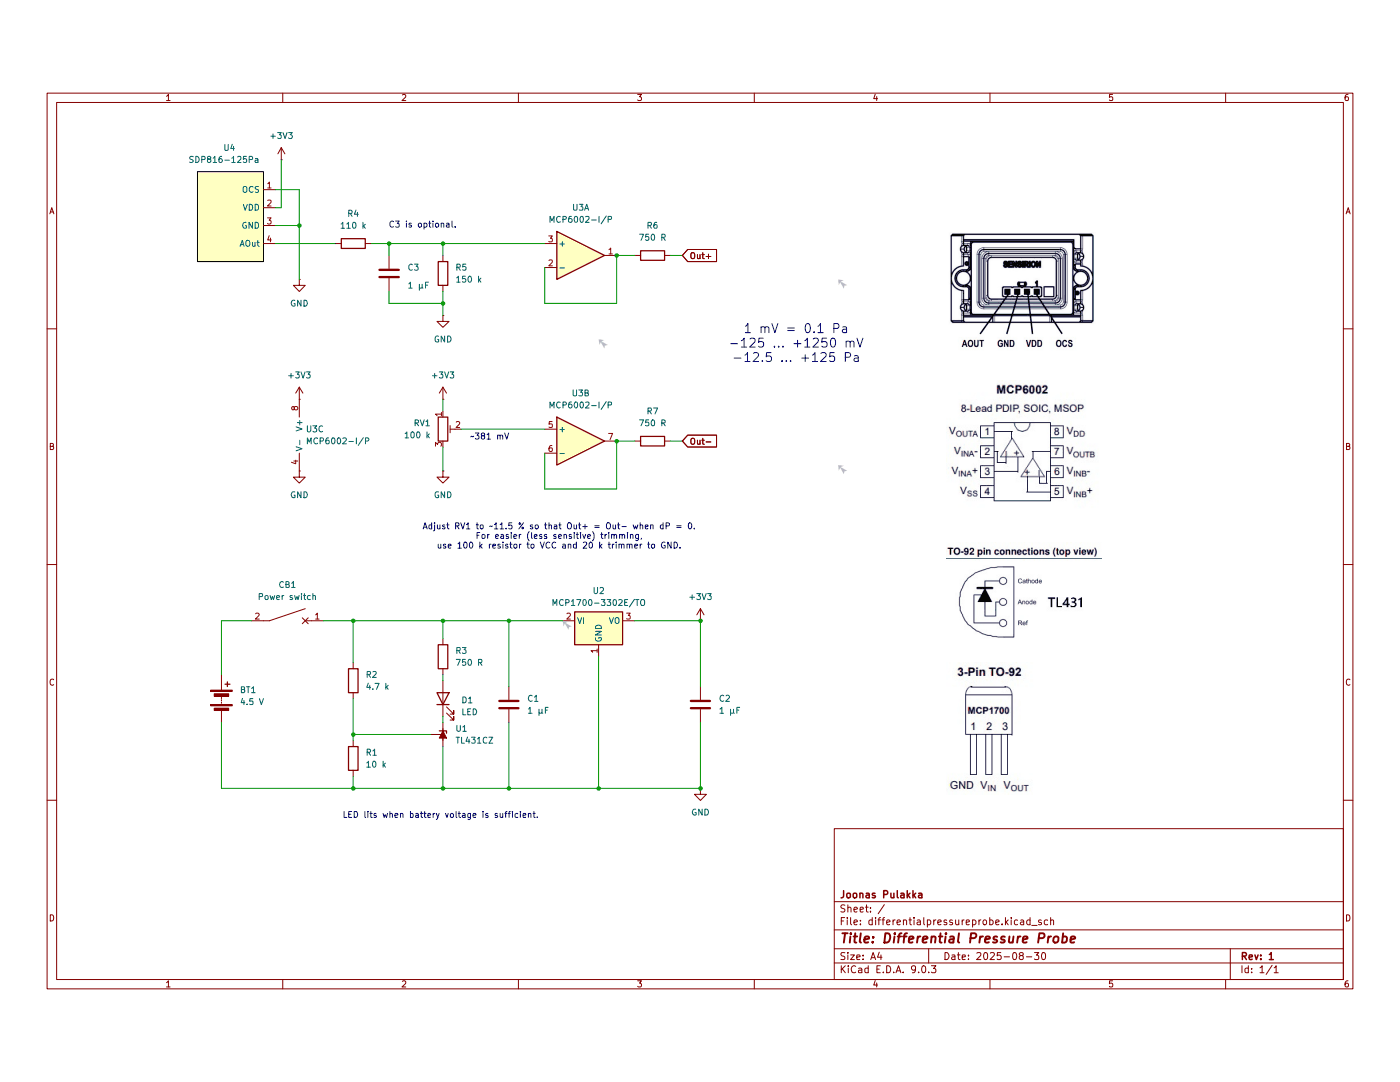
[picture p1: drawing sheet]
(kicad_sch
 (version 20250114)
 (generator "eeschema")
 (generator_version "9.0")
 (paper "A4")
 (title_block
  (title "Differential Pressure Probe")
  (date "2025-08-30")
  (rev "1")
  (company "Joonas Pulakka"))
 (lib_symbols
  (symbol "Amplifier_Operational:MCP6002-xP"
   (pin_names
    (offset 0.127)) (exclude_from_sim no) (in_bom yes) (on_board yes)
   (property "Reference" "U" (at 0 5.08 0) (effects (font (size 1.27 1.27)) (justify left)))
   (property "Value" "MCP6002-xP" (at 0 -5.08 0) (effects (font (size 1.27 1.27)) (justify left)))
   (property "Footprint" "" (at 0 0 0) (effects (font (size 1.27 1.27)) (hide yes)))
   (property "Datasheet" "http://ww1.microchip.com/downloads/en/DeviceDoc/21733j.pdf" (at 0 0 0) (effects (font (size 1.27 1.27)) (hide yes)))
   (property "Description" "1MHz, Low-Power Op Amp, DIP-8" (at 0 0 0) (effects (font (size 1.27 1.27)) (hide yes)))
   (property "ki_locked" "" (at 0 0 0) (effects (font (size 1.27 1.27))))
   (symbol "MCP6002-xP_1_1"
    (polyline (pts (xy -5.08 5.08) (xy 5.08 0) (xy -5.08 -5.08) (xy -5.08 5.08)) (stroke (width 0.254) (type default)) (fill (type background)))
    (pin input line (at -7.62 2.54 0) (length 2.54) (name "+" (effects (font (size 1.27 1.27)))) (number "3" (effects (font (size 1.27 1.27)))))
    (pin input line (at -7.62 -2.54 0) (length 2.54) (name "-" (effects (font (size 1.27 1.27)))) (number "2" (effects (font (size 1.27 1.27)))))
    (pin output line (at 7.62 0 180) (length 2.54) (name "~" (effects (font (size 1.27 1.27)))) (number "1" (effects (font (size 1.27 1.27))))))
   (symbol "MCP6002-xP_2_1"
    (polyline (pts (xy -5.08 5.08) (xy 5.08 0) (xy -5.08 -5.08) (xy -5.08 5.08)) (stroke (width 0.254) (type default)) (fill (type background)))
    (pin input line (at -7.62 2.54 0) (length 2.54) (name "+" (effects (font (size 1.27 1.27)))) (number "5" (effects (font (size 1.27 1.27)))))
    (pin input line (at -7.62 -2.54 0) (length 2.54) (name "-" (effects (font (size 1.27 1.27)))) (number "6" (effects (font (size 1.27 1.27)))))
    (pin output line (at 7.62 0 180) (length 2.54) (name "~" (effects (font (size 1.27 1.27)))) (number "7" (effects (font (size 1.27 1.27))))))
   (symbol "MCP6002-xP_3_1"
    (pin power_in line (at -2.54 7.62 270) (length 3.81) (name "V+" (effects (font (size 1.27 1.27)))) (number "8" (effects (font (size 1.27 1.27)))))
    (pin power_in line (at -2.54 -7.62 90) (length 3.81) (name "V-" (effects (font (size 1.27 1.27)))) (number "4" (effects (font (size 1.27 1.27))))))
   (embedded_fonts no))
  (symbol "Device:Battery"
   (pin_numbers (hide yes))
   (pin_names
    (offset 0) (hide yes)) (exclude_from_sim no) (in_bom yes) (on_board yes)
   (property "Reference" "BT" (at 2.54 2.54 0) (effects (font (size 1.27 1.27)) (justify left)))
   (property "Value" "Battery" (at 2.54 0 0) (effects (font (size 1.27 1.27)) (justify left)))
   (property "Footprint" "" (at 0 1.524 90) (effects (font (size 1.27 1.27)) (hide yes)))
   (property "Datasheet" "~" (at 0 1.524 90) (effects (font (size 1.27 1.27)) (hide yes)))
   (property "Description" "Multiple-cell battery" (at 0 0 0) (effects (font (size 1.27 1.27)) (hide yes)))
   (symbol "Battery_0_1"
    (rectangle (start -2.286 1.778) (end 2.286 1.524) (stroke (width 0) (type default)) (fill (type outline)))
    (rectangle (start -2.286 -1.27) (end 2.286 -1.524) (stroke (width 0) (type default)) (fill (type outline)))
    (rectangle (start -1.524 1.016) (end 1.524 0.508) (stroke (width 0) (type default)) (fill (type outline)))
    (rectangle (start -1.524 -2.032) (end 1.524 -2.54) (stroke (width 0) (type default)) (fill (type outline)))
    (polyline (pts (xy 0 1.778) (xy 0 2.54)) (stroke (width 0) (type default)) (fill (type none)))
    (polyline (pts (xy 0 0) (xy 0 0.254)) (stroke (width 0) (type default)) (fill (type none)))
    (polyline (pts (xy 0 -0.508) (xy 0 -0.254)) (stroke (width 0) (type default)) (fill (type none)))
    (polyline (pts (xy 0 -1.016) (xy 0 -0.762)) (stroke (width 0) (type default)) (fill (type none)))
    (polyline (pts (xy 0.762 3.048) (xy 1.778 3.048)) (stroke (width 0.254) (type default)) (fill (type none)))
    (polyline (pts (xy 1.27 3.556) (xy 1.27 2.54)) (stroke (width 0.254) (type default)) (fill (type none))))
   (symbol "Battery_1_1"
    (pin passive line (at 0 5.08 270) (length 2.54) (name "+" (effects (font (size 1.27 1.27)))) (number "1" (effects (font (size 1.27 1.27)))))
    (pin passive line (at 0 -5.08 90) (length 2.54) (name "-" (effects (font (size 1.27 1.27)))) (number "2" (effects (font (size 1.27 1.27))))))
   (embedded_fonts no))
  (symbol "Device:C"
   (pin_numbers (hide yes))
   (pin_names
    (offset 0.254)) (exclude_from_sim no) (in_bom yes) (on_board yes)
   (property "Reference" "C" (at 0.635 2.54 0) (effects (font (size 1.27 1.27)) (justify left)))
   (property "Value" "C" (at 0.635 -2.54 0) (effects (font (size 1.27 1.27)) (justify left)))
   (property "Footprint" "" (at 0.9652 -3.81 0) (effects (font (size 1.27 1.27)) (hide yes)))
   (property "Datasheet" "~" (at 0 0 0) (effects (font (size 1.27 1.27)) (hide yes)))
   (property "Description" "Unpolarized capacitor" (at 0 0 0) (effects (font (size 1.27 1.27)) (hide yes)))
   (symbol "C_0_1"
    (polyline (pts (xy -2.032 0.762) (xy 2.032 0.762)) (stroke (width 0.508) (type default)) (fill (type none)))
    (polyline (pts (xy -2.032 -0.762) (xy 2.032 -0.762)) (stroke (width 0.508) (type default)) (fill (type none))))
   (symbol "C_1_1"
    (pin passive line (at 0 3.81 270) (length 2.794) (name "~" (effects (font (size 1.27 1.27)))) (number "1" (effects (font (size 1.27 1.27)))))
    (pin passive line (at 0 -3.81 90) (length 2.794) (name "~" (effects (font (size 1.27 1.27)))) (number "2" (effects (font (size 1.27 1.27))))))
   (embedded_fonts no))
  (symbol "Device:CircuitBreaker_1P" (exclude_from_sim no) (in_bom yes) (on_board yes)
   (property "Reference" "CB" (at 1.905 0 0) (effects (font (size 1.27 1.27)) (justify left)))
   (property "Value" "CircuitBreaker_1P" (at 1.905 1.905 0) (effects (font (size 1.27 1.27)) (justify left)))
   (property "Footprint" "" (at 0 0 0) (effects (font (size 1.27 1.27)) (hide yes)))
   (property "Datasheet" "~" (at 0 0 0) (effects (font (size 1.27 1.27)) (hide yes)))
   (property "Description" "Single pole circuit breaker" (at 0 0 0) (effects (font (size 1.27 1.27)) (hide yes)))
   (symbol "CircuitBreaker_1P_0_1"
    (polyline (pts (xy 0 -3.81) (xy -2.54 3.81)) (stroke (width 0) (type default)) (fill (type none)))
    (polyline (pts (xy 0 -5.08) (xy 0 -3.81)) (stroke (width 0) (type default)) (fill (type none))))
   (symbol "CircuitBreaker_1P_1_1"
    (polyline (pts (xy -0.635 4.445) (xy 0.635 3.175)) (stroke (width 0) (type default)) (fill (type none)))
    (polyline (pts (xy 0 5.08) (xy 0 3.81)) (stroke (width 0) (type default)) (fill (type none)))
    (polyline (pts (xy 0.635 4.445) (xy -0.635 3.175)) (stroke (width 0) (type default)) (fill (type none)))
    (pin passive line (at 0 7.62 270) (length 2.54) (name "~" (effects (font (size 1.27 1.27)))) (number "1" (effects (font (size 1.27 1.27)))))
    (pin passive line (at 0 -7.62 90) (length 2.54) (name "~" (effects (font (size 1.27 1.27)))) (number "2" (effects (font (size 1.27 1.27))))))
   (embedded_fonts no))
  (symbol "Device:LED"
   (pin_numbers (hide yes))
   (pin_names
    (offset 1.016) (hide yes)) (exclude_from_sim no) (in_bom yes) (on_board yes)
   (property "Reference" "D" (at 0 2.54 0) (effects (font (size 1.27 1.27))))
   (property "Value" "LED" (at 0 -2.54 0) (effects (font (size 1.27 1.27))))
   (property "Footprint" "" (at 0 0 0) (effects (font (size 1.27 1.27)) (hide yes)))
   (property "Datasheet" "~" (at 0 0 0) (effects (font (size 1.27 1.27)) (hide yes)))
   (property "Description" "Light emitting diode" (at 0 0 0) (effects (font (size 1.27 1.27)) (hide yes)))
   (property "Sim.Pins" "1=K 2=A" (at 0 0 0) (effects (font (size 1.27 1.27)) (hide yes)))
   (symbol "LED_0_1"
    (polyline (pts (xy -3.048 -0.762) (xy -4.572 -2.286) (xy -3.81 -2.286) (xy -4.572 -2.286) (xy -4.572 -1.524)) (stroke (width 0) (type default)) (fill (type none)))
    (polyline (pts (xy -1.778 -0.762) (xy -3.302 -2.286) (xy -2.54 -2.286) (xy -3.302 -2.286) (xy -3.302 -1.524)) (stroke (width 0) (type default)) (fill (type none)))
    (polyline (pts (xy -1.27 0) (xy 1.27 0)) (stroke (width 0) (type default)) (fill (type none)))
    (polyline (pts (xy -1.27 -1.27) (xy -1.27 1.27)) (stroke (width 0.254) (type default)) (fill (type none)))
    (polyline (pts (xy 1.27 -1.27) (xy 1.27 1.27) (xy -1.27 0) (xy 1.27 -1.27)) (stroke (width 0.254) (type default)) (fill (type none))))
   (symbol "LED_1_1"
    (pin passive line (at -3.81 0 0) (length 2.54) (name "K" (effects (font (size 1.27 1.27)))) (number "1" (effects (font (size 1.27 1.27)))))
    (pin passive line (at 3.81 0 180) (length 2.54) (name "A" (effects (font (size 1.27 1.27)))) (number "2" (effects (font (size 1.27 1.27))))))
   (embedded_fonts no))
  (symbol "Device:R"
   (pin_numbers (hide yes))
   (pin_names
    (offset 0)) (exclude_from_sim no) (in_bom yes) (on_board yes)
   (property "Reference" "R" (at 2.032 0 90) (effects (font (size 1.27 1.27))))
   (property "Value" "R" (at 0 0 90) (effects (font (size 1.27 1.27))))
   (property "Footprint" "" (at -1.778 0 90) (effects (font (size 1.27 1.27)) (hide yes)))
   (property "Datasheet" "~" (at 0 0 0) (effects (font (size 1.27 1.27)) (hide yes)))
   (property "Description" "Resistor" (at 0 0 0) (effects (font (size 1.27 1.27)) (hide yes)))
   (symbol "R_0_1"
    (rectangle (start -1.016 -2.54) (end 1.016 2.54) (stroke (width 0.254) (type default)) (fill (type none))))
   (symbol "R_1_1"
    (pin passive line (at 0 3.81 270) (length 1.27) (name "~" (effects (font (size 1.27 1.27)))) (number "1" (effects (font (size 1.27 1.27)))))
    (pin passive line (at 0 -3.81 90) (length 1.27) (name "~" (effects (font (size 1.27 1.27)))) (number "2" (effects (font (size 1.27 1.27))))))
   (embedded_fonts no))
  (symbol "Device:R_Potentiometer_Trim"
   (pin_names
    (offset 1.016) (hide yes)) (exclude_from_sim no) (in_bom yes) (on_board yes)
   (property "Reference" "RV" (at -4.445 0 90) (effects (font (size 1.27 1.27))))
   (property "Value" "R_Potentiometer_Trim" (at -2.54 0 90) (effects (font (size 1.27 1.27))))
   (property "Footprint" "" (at 0 0 0) (effects (font (size 1.27 1.27)) (hide yes)))
   (property "Datasheet" "~" (at 0 0 0) (effects (font (size 1.27 1.27)) (hide yes)))
   (property "Description" "Trim-potentiometer" (at 0 0 0) (effects (font (size 1.27 1.27)) (hide yes)))
   (symbol "R_Potentiometer_Trim_0_1"
    (rectangle (start 1.016 2.54) (end -1.016 -2.54) (stroke (width 0.254) (type default)) (fill (type none)))
    (polyline (pts (xy 1.524 0.762) (xy 1.524 -0.762)) (stroke (width 0) (type default)) (fill (type none)))
    (polyline (pts (xy 2.54 0) (xy 1.524 0)) (stroke (width 0) (type default)) (fill (type none))))
   (symbol "R_Potentiometer_Trim_1_1"
    (pin passive line (at 0 3.81 270) (length 1.27) (name "1" (effects (font (size 1.27 1.27)))) (number "1" (effects (font (size 1.27 1.27)))))
    (pin passive line (at 0 -3.81 90) (length 1.27) (name "3" (effects (font (size 1.27 1.27)))) (number "3" (effects (font (size 1.27 1.27)))))
    (pin passive line (at 3.81 0 180) (length 1.27) (name "2" (effects (font (size 1.27 1.27)))) (number "2" (effects (font (size 1.27 1.27))))))
   (embedded_fonts no))
  (symbol "New_Library:SDP816-125Pa" (exclude_from_sim no) (in_bom yes) (on_board yes)
   (property "Reference" "U" (at -1.524 13.462 0) (effects (font (size 1.27 1.27))))
   (property "Value" "SDP816-125Pa" (at -1.27 10.668 0) (effects (font (size 1.27 1.27))))
   (property "Footprint" "" (at 0 0 0) (effects (font (size 1.27 1.27)) (hide yes)))
   (property "Datasheet" "" (at 0 0 0) (effects (font (size 1.27 1.27)) (hide yes)))
   (property "Description" "" (at 0 0 0) (effects (font (size 1.27 1.27)) (hide yes)))
   (symbol "SDP816-125Pa_0_1"
    (rectangle (start -7.62 8.89) (end 6.35 -10.16) (stroke (width 0) (type default) (color 0 0 0 1)) (fill (type color) (color 255 255 194 1))))
   (symbol "SDP816-125Pa_1_1"
    (pin input line (at -10.16 5.08 0) (length 2.54) (name "OCS" (effects (font (size 1.27 1.27)))) (number "1" (effects (font (size 1.27 1.27)))))
    (pin power_in line (at -10.16 1.27 0) (length 2.54) (name "VDD" (effects (font (size 1.27 1.27)))) (number "2" (effects (font (size 1.27 1.27)))))
    (pin power_in line (at -10.16 -2.54 0) (length 2.54) (name "GND" (effects (font (size 1.27 1.27)))) (number "3" (effects (font (size 1.27 1.27)))))
    (pin output line (at -10.16 -6.35 0) (length 2.54) (name "AOut" (effects (font (size 1.27 1.27)))) (number "4" (effects (font (size 1.27 1.27))))))
   (embedded_fonts no))
  (symbol "Reference_Voltage:TL431LP"
   (pin_numbers (hide yes))
   (pin_names (hide yes)) (exclude_from_sim no) (in_bom yes) (on_board yes)
   (property "Reference" "U" (at -2.54 2.54 0) (effects (font (size 1.27 1.27))))
   (property "Value" "TL431LP" (at 0 -2.54 0) (effects (font (size 1.27 1.27))))
   (property "Footprint" "Package_TO_SOT_THT:TO-92_Inline" (at 0 -4.826 0) (effects (font (size 1.27 1.27)
    (italic yes)) (hide yes)))
   (property "Datasheet" "http://www.ti.com/lit/ds/symlink/tl431.pdf" (at 0.508 -7.112 0) (effects (font (size 1.27 1.27)
    (italic yes)) (hide yes)))
   (property "Description" "Shunt Regulator, TO-92" (at 0 -8.89 0) (effects (font (size 1.27 1.27)) (hide yes)))
   (symbol "TL431LP_0_1"
    (polyline (pts (xy -1.27 0) (xy 0 0) (xy 1.27 0)) (stroke (width 0) (type default)) (fill (type none)))
    (polyline (pts (xy -0.762 -0.762) (xy -0.762 0.762) (xy 0.762 0) (xy -0.762 -0.762)) (stroke (width 0) (type default)) (fill (type outline)))
    (polyline (pts (xy 0.254 -0.762) (xy 0.762 -0.762) (xy 0.762 0.762) (xy 0.762 0.762)) (stroke (width 0.254) (type default)) (fill (type none))))
   (symbol "TL431LP_1_1"
    (pin passive line (at -2.54 0 0) (length 2.54) (name "A" (effects (font (size 1.27 1.27)))) (number "2" (effects (font (size 1.27 1.27)))))
    (pin passive line (at 0 2.54 270) (length 2.54) (name "REF" (effects (font (size 1.27 1.27)))) (number "1" (effects (font (size 1.27 1.27)))))
    (pin passive line (at 2.54 0 180) (length 2.54) (name "K" (effects (font (size 1.27 1.27)))) (number "3" (effects (font (size 1.27 1.27))))))
   (embedded_fonts no))
  (symbol "Regulator_Linear:MCP1700x-330xxTO"
   (pin_names
    (offset 0.254)) (exclude_from_sim no) (in_bom yes) (on_board yes)
   (property "Reference" "U" (at -3.81 -3.175 0) (effects (font (size 1.27 1.27))))
   (property "Value" "MCP1700x-330xxTO" (at 0 -3.175 0) (effects (font (size 1.27 1.27)) (justify left)))
   (property "Footprint" "Package_TO_SOT_THT:TO-92_Inline" (at 0 -5.08 0) (effects (font (size 1.27 1.27)
    (italic yes)) (hide yes)))
   (property "Datasheet" "http://ww1.microchip.com/downloads/en/DeviceDoc/20001826D.pdf" (at 0 0 0) (effects (font (size 1.27 1.27)) (hide yes)))
   (property "Description" "250mA Low Quiscent Current LDO, 3.3V output, TO-92" (at 0 0 0) (effects (font (size 1.27 1.27)) (hide yes)))
   (symbol "MCP1700x-330xxTO_0_1"
    (rectangle (start -5.08 5.08) (end 5.08 -1.905) (stroke (width 0.254) (type default)) (fill (type background))))
   (symbol "MCP1700x-330xxTO_1_1"
    (pin power_in line (at -7.62 0 0) (length 2.54) (name "VI" (effects (font (size 1.27 1.27)))) (number "2" (effects (font (size 1.27 1.27)))))
    (pin power_in line (at 0 7.62 270) (length 2.54) (name "GND" (effects (font (size 1.27 1.27)))) (number "1" (effects (font (size 1.27 1.27)))))
    (pin power_out line (at 7.62 0 180) (length 2.54) (name "VO" (effects (font (size 1.27 1.27)))) (number "3" (effects (font (size 1.27 1.27))))))
   (embedded_fonts no))
  (symbol "power:+3V3"
   (power)
   (pin_numbers (hide yes))
   (pin_names
    (offset 0) (hide yes)) (exclude_from_sim no) (in_bom yes) (on_board yes)
   (property "Reference" "#PWR" (at 0 -3.81 0) (effects (font (size 1.27 1.27)) (hide yes)))
   (property "Value" "+3V3" (at 0 3.556 0) (effects (font (size 1.27 1.27))))
   (property "Footprint" "" (at 0 0 0) (effects (font (size 1.27 1.27)) (hide yes)))
   (property "Datasheet" "" (at 0 0 0) (effects (font (size 1.27 1.27)) (hide yes)))
   (property "Description" "Power symbol creates a global label with name \"+3V3\"" (at 0 0 0) (effects (font (size 1.27 1.27)) (hide yes)))
   (symbol "+3V3_0_1"
    (polyline (pts (xy -0.762 1.27) (xy 0 2.54)) (stroke (width 0) (type default)) (fill (type none)))
    (polyline (pts (xy 0 2.54) (xy 0.762 1.27)) (stroke (width 0) (type default)) (fill (type none)))
    (polyline (pts (xy 0 0) (xy 0 2.54)) (stroke (width 0) (type default)) (fill (type none))))
   (symbol "+3V3_1_1"
    (pin power_in line (at 0 0 90) (length 0) (name "~" (effects (font (size 1.27 1.27)))) (number "1" (effects (font (size 1.27 1.27))))))
   (embedded_fonts no))
  (symbol "power:GND"
   (power)
   (pin_numbers (hide yes))
   (pin_names
    (offset 0) (hide yes)) (exclude_from_sim no) (in_bom yes) (on_board yes)
   (property "Reference" "#PWR" (at 0 -6.35 0) (effects (font (size 1.27 1.27)) (hide yes)))
   (property "Value" "GND" (at 0 -3.81 0) (effects (font (size 1.27 1.27))))
   (property "Footprint" "" (at 0 0 0) (effects (font (size 1.27 1.27)) (hide yes)))
   (property "Datasheet" "" (at 0 0 0) (effects (font (size 1.27 1.27)) (hide yes)))
   (property "Description" "Power symbol creates a global label with name \"GND\" , ground" (at 0 0 0) (effects (font (size 1.27 1.27)) (hide yes)))
   (symbol "GND_0_1"
    (polyline (pts (xy 0 0) (xy 0 -1.27) (xy 1.27 -1.27) (xy 0 -2.54) (xy -1.27 -1.27) (xy 0 -1.27)) (stroke (width 0) (type default)) (fill (type none))))
   (symbol "GND_1_1"
    (pin power_in line (at 0 0 270) (length 0) (name "~" (effects (font (size 1.27 1.27)))) (number "1" (effects (font (size 1.27 1.27))))))
   (embedded_fonts no)))
 (text "Adjust RV1 to ~11.5 % so that Out+ = Out- when dP = 0.\nFor easier (less sensitive) trimming,\nuse 100 k resistor to VCC and 20 k trimmer to GND.\n"
  (exclude_from_sim no)
  (at 118.618 104.14 0)
  (effects (font (size 1.27 1.27))))
 (text "~381 mV"
  (exclude_from_sim no)
  (at 103.886 83.058 0)
  (effects (font (size 1.27 1.27))))
 (text "LED lits when battery voltage is sufficient."
  (exclude_from_sim no)
  (at 93.472 163.322 0)
  (effects (font (size 1.27 1.27))))
 (text "1 mV = 0.1 Pa\n-125 ... +1250 mV\n-12.5 ... +125 Pa"
  (exclude_from_sim no)
  (at 168.91 63.246 0)
  (effects (font (size 1.905 1.905))))
 (text "C3 is optional."
  (exclude_from_sim no)
  (at 89.662 38.1 0)
  (effects (font (size 1.27 1.27))))
 (junction
  (at 74.93 146.05)
  (diameter 0)
  (color 0 0 0 0))
 (junction
  (at 107.95 157.48)
  (diameter 0)
  (color 0 0 0 0))
 (junction
  (at 93.98 54.61)
  (diameter 0)
  (color 0 0 0 0))
 (junction
  (at 93.98 157.48)
  (diameter 0)
  (color 0 0 0 0))
 (junction
  (at 148.59 157.48)
  (diameter 0)
  (color 0 0 0 0))
 (junction
  (at 74.93 157.48)
  (diameter 0)
  (color 0 0 0 0))
 (junction
  (at 130.81 44.45)
  (diameter 0)
  (color 0 0 0 0))
 (junction
  (at 127 157.48)
  (diameter 0)
  (color 0 0 0 0))
 (junction
  (at 130.81 83.82)
  (diameter 0)
  (color 0 0 0 0))
 (junction
  (at 148.59 121.92)
  (diameter 0)
  (color 0 0 0 0))
 (junction
  (at 63.5 38.1)
  (diameter 0)
  (color 0 0 0 0))
 (junction
  (at 107.95 121.92)
  (diameter 0)
  (color 0 0 0 0))
 (junction
  (at 82.55 41.91)
  (diameter 0)
  (color 0 0 0 0))
 (junction
  (at 93.98 41.91)
  (diameter 0)
  (color 0 0 0 0))
 (junction
  (at 74.93 121.92)
  (diameter 0)
  (color 0 0 0 0))
 (junction
  (at 93.98 121.92)
  (diameter 0)
  (color 0 0 0 0))
 (wire
  (pts (xy 46.99 121.92) (xy 53.34 121.92))
  (stroke (width 0) (type default)))
 (wire
  (pts (xy 82.55 41.91) (xy 82.55 44.45))
  (stroke (width 0) (type default)))
 (wire
  (pts (xy 107.95 121.92) (xy 107.95 135.89))
  (stroke (width 0) (type default)))
 (wire
  (pts (xy 74.93 121.92) (xy 74.93 130.81))
  (stroke (width 0) (type default)))
 (wire
  (pts (xy 74.93 121.92) (xy 93.98 121.92))
  (stroke (width 0) (type default)))
 (wire
  (pts (xy 63.5 38.1) (xy 63.5 30.48))
  (stroke (width 0) (type default)))
 (wire
  (pts (xy 74.93 157.48) (xy 46.99 157.48))
  (stroke (width 0) (type default)))
 (wire
  (pts (xy 130.81 54.61) (xy 130.81 44.45))
  (stroke (width 0) (type default)))
 (wire
  (pts (xy 148.59 157.48) (xy 127 157.48))
  (stroke (width 0) (type default)))
 (wire
  (pts (xy 58.42 41.91) (xy 71.12 41.91))
  (stroke (width 0) (type default)))
 (wire
  (pts (xy 107.95 157.48) (xy 107.95 143.51))
  (stroke (width 0) (type default)))
 (wire
  (pts (xy 144.78 83.82) (xy 142.24 83.82))
  (stroke (width 0) (type default)))
 (wire
  (pts (xy 130.81 83.82) (xy 134.62 83.82))
  (stroke (width 0) (type default)))
 (wire
  (pts (xy 46.99 121.92) (xy 46.99 133.35))
  (stroke (width 0) (type default)))
 (wire
  (pts (xy 74.93 138.43) (xy 74.93 146.05))
  (stroke (width 0) (type default)))
 (wire
  (pts (xy 127 129.54) (xy 127 157.48))
  (stroke (width 0) (type default)))
 (wire
  (pts (xy 74.93 154.94) (xy 74.93 157.48))
  (stroke (width 0) (type default)))
 (wire
  (pts (xy 58.42 38.1) (xy 63.5 38.1))
  (stroke (width 0) (type default)))
 (wire
  (pts (xy 59.69 34.29) (xy 58.42 34.29))
  (stroke (width 0) (type default)))
 (wire
  (pts (xy 82.55 54.61) (xy 93.98 54.61))
  (stroke (width 0) (type default)))
 (wire
  (pts (xy 93.98 148.59) (xy 93.98 157.48))
  (stroke (width 0) (type default)))
 (wire
  (pts (xy 93.98 41.91) (xy 115.57 41.91))
  (stroke (width 0) (type default)))
 (wire
  (pts (xy 130.81 83.82) (xy 130.81 93.98))
  (stroke (width 0) (type default)))
 (wire
  (pts (xy 93.98 85.09) (xy 93.98 90.17))
  (stroke (width 0) (type default)))
 (wire
  (pts (xy 93.98 157.48) (xy 107.95 157.48))
  (stroke (width 0) (type default)))
 (wire
  (pts (xy 93.98 52.07) (xy 93.98 54.61))
  (stroke (width 0) (type default)))
 (wire
  (pts (xy 68.58 121.92) (xy 74.93 121.92))
  (stroke (width 0) (type default)))
 (wire
  (pts (xy 115.57 46.99) (xy 115.57 54.61))
  (stroke (width 0) (type default)))
 (wire
  (pts (xy 58.42 30.48) (xy 63.5 30.48))
  (stroke (width 0) (type default)))
 (wire
  (pts (xy 93.98 121.92) (xy 93.98 125.73))
  (stroke (width 0) (type default)))
 (wire
  (pts (xy 115.57 93.98) (xy 130.81 93.98))
  (stroke (width 0) (type default)))
 (wire
  (pts (xy 93.98 133.35) (xy 93.98 134.62))
  (stroke (width 0) (type default)))
 (wire
  (pts (xy 82.55 52.07) (xy 82.55 54.61))
  (stroke (width 0) (type default)))
 (wire
  (pts (xy 148.59 143.51) (xy 148.59 157.48))
  (stroke (width 0) (type default)))
 (wire
  (pts (xy 134.62 121.92) (xy 148.59 121.92))
  (stroke (width 0) (type default)))
 (wire
  (pts (xy 93.98 41.91) (xy 93.98 44.45))
  (stroke (width 0) (type default)))
 (wire
  (pts (xy 115.57 81.28) (xy 97.79 81.28))
  (stroke (width 0) (type default)))
 (wire
  (pts (xy 74.93 146.05) (xy 74.93 147.32))
  (stroke (width 0) (type default)))
 (wire
  (pts (xy 93.98 74.93) (xy 93.98 77.47))
  (stroke (width 0) (type default)))
 (wire
  (pts (xy 63.5 49.53) (xy 63.5 38.1))
  (stroke (width 0) (type default)))
 (wire
  (pts (xy 107.95 121.92) (xy 119.38 121.92))
  (stroke (width 0) (type default)))
 (wire
  (pts (xy 82.55 41.91) (xy 93.98 41.91))
  (stroke (width 0) (type default)))
 (wire
  (pts (xy 148.59 121.92) (xy 148.59 135.89))
  (stroke (width 0) (type default)))
 (wire
  (pts (xy 115.57 86.36) (xy 115.57 93.98))
  (stroke (width 0) (type default)))
 (wire
  (pts (xy 93.98 142.24) (xy 93.98 143.51))
  (stroke (width 0) (type default)))
 (wire
  (pts (xy 115.57 54.61) (xy 130.81 54.61))
  (stroke (width 0) (type default)))
 (wire
  (pts (xy 93.98 121.92) (xy 107.95 121.92))
  (stroke (width 0) (type default)))
 (wire
  (pts (xy 78.74 41.91) (xy 82.55 41.91))
  (stroke (width 0) (type default)))
 (wire
  (pts (xy 46.99 157.48) (xy 46.99 143.51))
  (stroke (width 0) (type default)))
 (wire
  (pts (xy 93.98 57.15) (xy 93.98 54.61))
  (stroke (width 0) (type default)))
 (wire
  (pts (xy 107.95 157.48) (xy 127 157.48))
  (stroke (width 0) (type default)))
 (wire
  (pts (xy 134.62 44.45) (xy 130.81 44.45))
  (stroke (width 0) (type default)))
 (wire
  (pts (xy 144.78 44.45) (xy 142.24 44.45))
  (stroke (width 0) (type default)))
 (wire
  (pts (xy 59.69 24.13) (xy 59.69 34.29))
  (stroke (width 0) (type default)))
 (wire
  (pts (xy 74.93 146.05) (xy 91.44 146.05))
  (stroke (width 0) (type default)))
 (wire
  (pts (xy 74.93 157.48) (xy 93.98 157.48))
  (stroke (width 0) (type default)))
 (image
  (at 217.17 115.57)
  (scale 0.446151)
  (data))
 (image
  (at 217.17 85.09)
  (scale 0.621921)
  (data))
 (image
  (at 210.82 144.78)
  (scale 0.598067)
  (data))
 (image
  (at 217.17 52.07)
  (scale 0.319326)
  (data))
 (global_label "Out+"
  (shape input)
  (at 144.78 44.45 0)
  (fields_autoplaced yes)
  (effects (font (size 1.27 1.27)) (justify left))
  (property "Intersheetrefs" "${INTERSHEET_REFS}" (at 152.5428 44.45 0) (effects (font (size 1.27 1.27)) (justify left) (hide yes))))
 (global_label "Out-"
  (shape input)
  (at 144.78 83.82 0)
  (fields_autoplaced yes)
  (effects (font (size 1.27 1.27)) (justify left))
  (property "Intersheetrefs" "${INTERSHEET_REFS}" (at 152.5428 83.82 0) (effects (font (size 1.27 1.27)) (justify left) (hide yes))))
 (symbol
  (lib_id "Device:R_Potentiometer_Trim")
  (at 93.98 81.28 0)
  (unit 1)
  (exclude_from_sim no)
  (in_bom yes)
  (on_board yes)
  (dnp no)
  (fields_autoplaced yes)
  (property "Reference" "RV1" (at 91.44 80.0099 0) (effects (font (size 1.27 1.27)) (justify right)))
  (property "Value" "100 k" (at 91.44 82.5499 0) (effects (font (size 1.27 1.27)) (justify right)))
  (property "Footprint" "" (at 93.98 81.28 0) (effects (font (size 1.27 1.27)) (hide yes)))
  (property "Datasheet" "~" (at 93.98 81.28 0) (effects (font (size 1.27 1.27)) (hide yes)))
  (property "Description" "Trim-potentiometer" (at 93.98 81.28 0) (effects (font (size 1.27 1.27)) (hide yes)))
  (pin "3")
  (pin "1")
  (pin "2"))
 (symbol
  (lib_id "Device:R")
  (at 74.93 151.13 0)
  (unit 1)
  (exclude_from_sim no)
  (in_bom yes)
  (on_board yes)
  (dnp no)
  (fields_autoplaced yes)
  (property "Reference" "R1" (at 77.47 149.8599 0) (effects (font (size 1.27 1.27)) (justify left)))
  (property "Value" "10 k" (at 77.47 152.3999 0) (effects (font (size 1.27 1.27)) (justify left)))
  (property "Footprint" "" (at 73.152 151.13 90) (effects (font (size 1.27 1.27)) (hide yes)))
  (property "Datasheet" "~" (at 74.93 151.13 0) (effects (font (size 1.27 1.27)) (hide yes)))
  (property "Description" "Resistor" (at 74.93 151.13 0) (effects (font (size 1.27 1.27)) (hide yes)))
  (pin "2")
  (pin "1"))
 (symbol
  (lib_id "Amplifier_Operational:MCP6002-xP")
  (at 123.19 83.82 0)
  (unit 2)
  (exclude_from_sim no)
  (in_bom yes)
  (on_board yes)
  (dnp no)
  (fields_autoplaced yes)
  (property "Reference" "U3" (at 123.19 73.66 0) (effects (font (size 1.27 1.27))))
  (property "Value" "MCP6002-I/P" (at 123.19 76.2 0) (effects (font (size 1.27 1.27))))
  (property "Footprint" "" (at 123.19 83.82 0) (effects (font (size 1.27 1.27)) (hide yes)))
  (property "Datasheet" "http://ww1.microchip.com/downloads/en/DeviceDoc/21733j.pdf" (at 123.19 83.82 0) (effects (font (size 1.27 1.27)) (hide yes)))
  (property "Description" "1MHz, Low-Power Op Amp, DIP-8" (at 123.19 83.82 0) (effects (font (size 1.27 1.27)) (hide yes)))
  (pin "7")
  (pin "1")
  (pin "4")
  (pin "2")
  (pin "6")
  (pin "3")
  (pin "5")
  (pin "8"))
 (symbol
  (lib_id "Device:R")
  (at 74.93 41.91 90)
  (unit 1)
  (exclude_from_sim no)
  (in_bom yes)
  (on_board yes)
  (dnp no)
  (fields_autoplaced yes)
  (property "Reference" "R4" (at 74.93 35.56 90) (effects (font (size 1.27 1.27))))
  (property "Value" "110 k" (at 74.93 38.1 90) (effects (font (size 1.27 1.27))))
  (property "Footprint" "" (at 74.93 43.688 90) (effects (font (size 1.27 1.27)) (hide yes)))
  (property "Datasheet" "~" (at 74.93 41.91 0) (effects (font (size 1.27 1.27)) (hide yes)))
  (property "Description" "Resistor" (at 74.93 41.91 0) (effects (font (size 1.27 1.27)) (hide yes)))
  (pin "2")
  (pin "1"))
 (symbol
  (lib_id "Device:CircuitBreaker_1P")
  (at 60.96 121.92 270)
  (unit 1)
  (exclude_from_sim no)
  (in_bom yes)
  (on_board yes)
  (dnp no)
  (property "Reference" "CB1" (at 60.96 114.3 90) (effects (font (size 1.27 1.27))))
  (property "Value" "Power switch" (at 60.96 116.84 90) (effects (font (size 1.27 1.27))))
  (property "Footprint" "" (at 60.96 121.92 0) (effects (font (size 1.27 1.27)) (hide yes)))
  (property "Datasheet" "~" (at 60.96 121.92 0) (effects (font (size 1.27 1.27)) (hide yes)))
  (property "Description" "Single pole circuit breaker" (at 60.96 121.92 0) (effects (font (size 1.27 1.27)) (hide yes)))
  (pin "1")
  (pin "2"))
 (symbol
  (lib_id "power:GND")
  (at 93.98 90.17 0)
  (unit 1)
  (exclude_from_sim no)
  (in_bom yes)
  (on_board yes)
  (dnp no)
  (fields_autoplaced yes)
  (property "Reference" "#PWR04" (at 93.98 96.52 0) (effects (font (size 1.27 1.27)) (hide yes)))
  (property "Value" "GND" (at 93.98 95.25 0) (effects (font (size 1.27 1.27))))
  (property "Footprint" "" (at 93.98 90.17 0) (effects (font (size 1.27 1.27)) (hide yes)))
  (property "Datasheet" "" (at 93.98 90.17 0) (effects (font (size 1.27 1.27)) (hide yes)))
  (property "Description" "Power symbol creates a global label with name \"GND\" , ground" (at 93.98 90.17 0) (effects (font (size 1.27 1.27)) (hide yes)))
  (pin "1"))
 (symbol
  (lib_id "Reference_Voltage:TL431LP")
  (at 93.98 146.05 90)
  (unit 1)
  (exclude_from_sim no)
  (in_bom yes)
  (on_board yes)
  (dnp no)
  (fields_autoplaced yes)
  (property "Reference" "U1" (at 96.52 144.7799 90) (effects (font (size 1.27 1.27)) (justify right)))
  (property "Value" "TL431CZ" (at 96.52 147.3199 90) (effects (font (size 1.27 1.27)) (justify right)))
  (property "Footprint" "Package_TO_SOT_THT:TO-92_Inline" (at 98.806 146.05 0) (effects (font (size 1.27 1.27)
    (italic yes)) (hide yes)))
  (property "Datasheet" "http://www.ti.com/lit/ds/symlink/tl431.pdf" (at 101.092 145.542 0) (effects (font (size 1.27 1.27)
    (italic yes)) (hide yes)))
  (property "Description" "Shunt Regulator, TO-92" (at 102.87 146.05 0) (effects (font (size 1.27 1.27)) (hide yes)))
  (pin "2")
  (pin "1")
  (pin "3"))
 (symbol
  (lib_id "power:+3V3")
  (at 148.59 121.92 0)
  (unit 1)
  (exclude_from_sim no)
  (in_bom yes)
  (on_board yes)
  (dnp no)
  (fields_autoplaced yes)
  (property "Reference" "#PWR02" (at 148.59 125.73 0) (effects (font (size 1.27 1.27)) (hide yes)))
  (property "Value" "+3V3" (at 148.59 116.84 0) (effects (font (size 1.27 1.27))))
  (property "Footprint" "" (at 148.59 121.92 0) (effects (font (size 1.27 1.27)) (hide yes)))
  (property "Datasheet" "" (at 148.59 121.92 0) (effects (font (size 1.27 1.27)) (hide yes)))
  (property "Description" "Power symbol creates a global label with name \"+3V3\"" (at 148.59 121.92 0) (effects (font (size 1.27 1.27)) (hide yes)))
  (pin "1"))
 (symbol
  (lib_id "power:+3V3")
  (at 93.98 74.93 0)
  (unit 1)
  (exclude_from_sim no)
  (in_bom yes)
  (on_board yes)
  (dnp no)
  (property "Reference" "#PWR03" (at 93.98 78.74 0) (effects (font (size 1.27 1.27)) (hide yes)))
  (property "Value" "+3V3" (at 93.98 69.85 0) (effects (font (size 1.27 1.27))))
  (property "Footprint" "" (at 93.98 74.93 0) (effects (font (size 1.27 1.27)) (hide yes)))
  (property "Datasheet" "" (at 93.98 74.93 0) (effects (font (size 1.27 1.27)) (hide yes)))
  (property "Description" "Power symbol creates a global label with name \"+3V3\"" (at 93.98 74.93 0) (effects (font (size 1.27 1.27)) (hide yes)))
  (pin "1"))
 (symbol
  (lib_id "Device:R")
  (at 138.43 83.82 270)
  (unit 1)
  (exclude_from_sim no)
  (in_bom yes)
  (on_board yes)
  (dnp no)
  (fields_autoplaced yes)
  (property "Reference" "R7" (at 138.43 77.47 90) (effects (font (size 1.27 1.27))))
  (property "Value" "750 R" (at 138.43 80.01 90) (effects (font (size 1.27 1.27))))
  (property "Footprint" "" (at 138.43 82.042 90) (effects (font (size 1.27 1.27)) (hide yes)))
  (property "Datasheet" "~" (at 138.43 83.82 0) (effects (font (size 1.27 1.27)) (hide yes)))
  (property "Description" "Resistor" (at 138.43 83.82 0) (effects (font (size 1.27 1.27)) (hide yes)))
  (pin "1")
  (pin "2"))
 (symbol
  (lib_id "Device:C")
  (at 148.59 139.7 0)
  (unit 1)
  (exclude_from_sim no)
  (in_bom yes)
  (on_board yes)
  (dnp no)
  (fields_autoplaced yes)
  (property "Reference" "C2" (at 152.4 138.4299 0) (effects (font (size 1.27 1.27)) (justify left)))
  (property "Value" "1 µF" (at 152.4 140.9699 0) (effects (font (size 1.27 1.27)) (justify left)))
  (property "Footprint" "" (at 149.5552 143.51 0) (effects (font (size 1.27 1.27)) (hide yes)))
  (property "Datasheet" "~" (at 148.59 139.7 0) (effects (font (size 1.27 1.27)) (hide yes)))
  (property "Description" "Unpolarized capacitor" (at 148.59 139.7 0) (effects (font (size 1.27 1.27)) (hide yes)))
  (pin "1")
  (pin "2"))
 (symbol
  (lib_id "Device:R")
  (at 93.98 129.54 0)
  (unit 1)
  (exclude_from_sim no)
  (in_bom yes)
  (on_board yes)
  (dnp no)
  (fields_autoplaced yes)
  (property "Reference" "R3" (at 96.52 128.2699 0) (effects (font (size 1.27 1.27)) (justify left)))
  (property "Value" "750 R" (at 96.52 130.8099 0) (effects (font (size 1.27 1.27)) (justify left)))
  (property "Footprint" "" (at 92.202 129.54 90) (effects (font (size 1.27 1.27)) (hide yes)))
  (property "Datasheet" "~" (at 93.98 129.54 0) (effects (font (size 1.27 1.27)) (hide yes)))
  (property "Description" "Resistor" (at 93.98 129.54 0) (effects (font (size 1.27 1.27)) (hide yes)))
  (pin "1")
  (pin "2"))
 (symbol
  (lib_id "Amplifier_Operational:MCP6002-xP")
  (at 66.04 82.55 0)
  (unit 3)
  (exclude_from_sim no)
  (in_bom yes)
  (on_board yes)
  (dnp no)
  (fields_autoplaced yes)
  (property "Reference" "U3" (at 64.77 81.2799 0) (effects (font (size 1.27 1.27)) (justify left)))
  (property "Value" "MCP6002-I/P" (at 64.77 83.8199 0) (effects (font (size 1.27 1.27)) (justify left)))
  (property "Footprint" "" (at 66.04 82.55 0) (effects (font (size 1.27 1.27)) (hide yes)))
  (property "Datasheet" "http://ww1.microchip.com/downloads/en/DeviceDoc/21733j.pdf" (at 66.04 82.55 0) (effects (font (size 1.27 1.27)) (hide yes)))
  (property "Description" "1MHz, Low-Power Op Amp, DIP-8" (at 66.04 82.55 0) (effects (font (size 1.27 1.27)) (hide yes)))
  (pin "7")
  (pin "1")
  (pin "4")
  (pin "2")
  (pin "6")
  (pin "3")
  (pin "5")
  (pin "8"))
 (symbol
  (lib_id "Amplifier_Operational:MCP6002-xP")
  (at 123.19 44.45 0)
  (unit 1)
  (exclude_from_sim no)
  (in_bom yes)
  (on_board yes)
  (dnp no)
  (fields_autoplaced yes)
  (property "Reference" "U3" (at 123.19 34.29 0) (effects (font (size 1.27 1.27))))
  (property "Value" "MCP6002-I/P" (at 123.19 36.83 0) (effects (font (size 1.27 1.27))))
  (property "Footprint" "" (at 123.19 44.45 0) (effects (font (size 1.27 1.27)) (hide yes)))
  (property "Datasheet" "http://ww1.microchip.com/downloads/en/DeviceDoc/21733j.pdf" (at 123.19 44.45 0) (effects (font (size 1.27 1.27)) (hide yes)))
  (property "Description" "1MHz, Low-Power Op Amp, DIP-8" (at 123.19 44.45 0) (effects (font (size 1.27 1.27)) (hide yes)))
  (pin "7")
  (pin "1")
  (pin "4")
  (pin "2")
  (pin "6")
  (pin "3")
  (pin "5")
  (pin "8"))
 (symbol
  (lib_id "power:+3V3")
  (at 63.5 74.93 0)
  (unit 1)
  (exclude_from_sim no)
  (in_bom yes)
  (on_board yes)
  (dnp no)
  (fields_autoplaced yes)
  (property "Reference" "#PWR010" (at 63.5 78.74 0) (effects (font (size 1.27 1.27)) (hide yes)))
  (property "Value" "+3V3" (at 63.5 69.85 0) (effects (font (size 1.27 1.27))))
  (property "Footprint" "" (at 63.5 74.93 0) (effects (font (size 1.27 1.27)) (hide yes)))
  (property "Datasheet" "" (at 63.5 74.93 0) (effects (font (size 1.27 1.27)) (hide yes)))
  (property "Description" "Power symbol creates a global label with name \"+3V3\"" (at 63.5 74.93 0) (effects (font (size 1.27 1.27)) (hide yes)))
  (pin "1"))
 (symbol
  (lib_id "power:+3V3")
  (at 59.69 24.13 0)
  (unit 1)
  (exclude_from_sim no)
  (in_bom yes)
  (on_board yes)
  (dnp no)
  (property "Reference" "#PWR011" (at 59.69 27.94 0) (effects (font (size 1.27 1.27)) (hide yes)))
  (property "Value" "+3V3" (at 59.69 19.05 0) (effects (font (size 1.27 1.27))))
  (property "Footprint" "" (at 59.69 24.13 0) (effects (font (size 1.27 1.27)) (hide yes)))
  (property "Datasheet" "" (at 59.69 24.13 0) (effects (font (size 1.27 1.27)) (hide yes)))
  (property "Description" "Power symbol creates a global label with name \"+3V3\"" (at 59.69 24.13 0) (effects (font (size 1.27 1.27)) (hide yes)))
  (pin "1"))
 (symbol
  (lib_id "Device:R")
  (at 93.98 48.26 0)
  (unit 1)
  (exclude_from_sim no)
  (in_bom yes)
  (on_board yes)
  (dnp no)
  (fields_autoplaced yes)
  (property "Reference" "R5" (at 96.52 46.9899 0) (effects (font (size 1.27 1.27)) (justify left)))
  (property "Value" "150 k" (at 96.52 49.5299 0) (effects (font (size 1.27 1.27)) (justify left)))
  (property "Footprint" "" (at 92.202 48.26 90) (effects (font (size 1.27 1.27)) (hide yes)))
  (property "Datasheet" "~" (at 93.98 48.26 0) (effects (font (size 1.27 1.27)) (hide yes)))
  (property "Description" "Resistor" (at 93.98 48.26 0) (effects (font (size 1.27 1.27)) (hide yes)))
  (pin "1")
  (pin "2"))
 (symbol
  (lib_id "Device:C")
  (at 82.55 48.26 0)
  (unit 1)
  (exclude_from_sim no)
  (in_bom yes)
  (on_board yes)
  (dnp no)
  (property "Reference" "C3" (at 86.36 46.9899 0) (effects (font (size 1.27 1.27)) (justify left)))
  (property "Value" "1 µF" (at 86.36 50.7999 0) (effects (font (size 1.27 1.27)) (justify left)))
  (property "Footprint" "" (at 83.5152 52.07 0) (effects (font (size 1.27 1.27)) (hide yes)))
  (property "Datasheet" "~" (at 82.55 48.26 0) (effects (font (size 1.27 1.27)) (hide yes)))
  (property "Description" "Unpolarized capacitor" (at 82.55 48.26 0) (effects (font (size 1.27 1.27)) (hide yes)))
  (pin "1")
  (pin "2"))
 (symbol
  (lib_id "Device:Battery")
  (at 46.99 138.43 0)
  (unit 1)
  (exclude_from_sim no)
  (in_bom yes)
  (on_board yes)
  (dnp no)
  (fields_autoplaced yes)
  (property "Reference" "BT1" (at 50.8 136.5884 0) (effects (font (size 1.27 1.27)) (justify left)))
  (property "Value" "4.5 V" (at 50.8 139.1284 0) (effects (font (size 1.27 1.27)) (justify left)))
  (property "Footprint" "" (at 46.99 136.906 90) (effects (font (size 1.27 1.27)) (hide yes)))
  (property "Datasheet" "~" (at 46.99 136.906 90) (effects (font (size 1.27 1.27)) (hide yes)))
  (property "Description" "Multiple-cell battery" (at 46.99 138.43 0) (effects (font (size 1.27 1.27)) (hide yes)))
  (pin "2")
  (pin "1"))
 (symbol
  (lib_id "Device:R")
  (at 138.43 44.45 270)
  (unit 1)
  (exclude_from_sim no)
  (in_bom yes)
  (on_board yes)
  (dnp no)
  (property "Reference" "R6" (at 138.43 38.1 90) (effects (font (size 1.27 1.27))))
  (property "Value" "750 R" (at 138.43 40.64 90) (effects (font (size 1.27 1.27))))
  (property "Footprint" "" (at 138.43 42.672 90) (effects (font (size 1.27 1.27)) (hide yes)))
  (property "Datasheet" "~" (at 138.43 44.45 0) (effects (font (size 1.27 1.27)) (hide yes)))
  (property "Description" "Resistor" (at 138.43 44.45 0) (effects (font (size 1.27 1.27)) (hide yes)))
  (pin "2")
  (pin "1"))
 (symbol
  (lib_id "power:GND")
  (at 148.59 157.48 0)
  (unit 1)
  (exclude_from_sim no)
  (in_bom yes)
  (on_board yes)
  (dnp no)
  (fields_autoplaced yes)
  (property "Reference" "#PWR06" (at 148.59 163.83 0) (effects (font (size 1.27 1.27)) (hide yes)))
  (property "Value" "GND" (at 148.59 162.56 0) (effects (font (size 1.27 1.27))))
  (property "Footprint" "" (at 148.59 157.48 0) (effects (font (size 1.27 1.27)) (hide yes)))
  (property "Datasheet" "" (at 148.59 157.48 0) (effects (font (size 1.27 1.27)) (hide yes)))
  (property "Description" "Power symbol creates a global label with name \"GND\" , ground" (at 148.59 157.48 0) (effects (font (size 1.27 1.27)) (hide yes)))
  (pin "1"))
 (symbol
  (lib_id "Device:R")
  (at 74.93 134.62 0)
  (unit 1)
  (exclude_from_sim no)
  (in_bom yes)
  (on_board yes)
  (dnp no)
  (fields_autoplaced yes)
  (property "Reference" "R2" (at 77.47 133.3499 0) (effects (font (size 1.27 1.27)) (justify left)))
  (property "Value" "4.7 k" (at 77.47 135.8899 0) (effects (font (size 1.27 1.27)) (justify left)))
  (property "Footprint" "" (at 73.152 134.62 90) (effects (font (size 1.27 1.27)) (hide yes)))
  (property "Datasheet" "~" (at 74.93 134.62 0) (effects (font (size 1.27 1.27)) (hide yes)))
  (property "Description" "Resistor" (at 74.93 134.62 0) (effects (font (size 1.27 1.27)) (hide yes)))
  (pin "2")
  (pin "1"))
 (symbol
  (lib_id "New_Library:SDP816-125Pa")
  (at 48.26 35.56 0)
  (mirror y)
  (unit 1)
  (exclude_from_sim no)
  (in_bom yes)
  (on_board yes)
  (dnp no)
  (property "Reference" "U4" (at 50.038 21.59 0) (effects (font (size 1.27 1.27)) (justify left)))
  (property "Value" "SDP816-125Pa" (at 55.118 24.13 0) (effects (font (size 1.27 1.27)) (justify left)))
  (property "Footprint" "" (at 48.26 35.56 0) (effects (font (size 1.27 1.27)) (hide yes)))
  (property "Datasheet" "" (at 48.26 35.56 0) (effects (font (size 1.27 1.27)) (hide yes)))
  (property "Description" "" (at 48.26 35.56 0) (effects (font (size 1.27 1.27)) (hide yes)))
  (pin "1")
  (pin "2")
  (pin "4")
  (pin "3"))
 (symbol
  (lib_id "power:GND")
  (at 93.98 57.15 0)
  (unit 1)
  (exclude_from_sim no)
  (in_bom yes)
  (on_board yes)
  (dnp no)
  (fields_autoplaced yes)
  (property "Reference" "#PWR01" (at 93.98 63.5 0) (effects (font (size 1.27 1.27)) (hide yes)))
  (property "Value" "GND" (at 93.98 62.23 0) (effects (font (size 1.27 1.27))))
  (property "Footprint" "" (at 93.98 57.15 0) (effects (font (size 1.27 1.27)) (hide yes)))
  (property "Datasheet" "" (at 93.98 57.15 0) (effects (font (size 1.27 1.27)) (hide yes)))
  (property "Description" "Power symbol creates a global label with name \"GND\" , ground" (at 93.98 57.15 0) (effects (font (size 1.27 1.27)) (hide yes)))
  (pin "1"))
 (symbol
  (lib_id "power:GND")
  (at 63.5 49.53 0)
  (unit 1)
  (exclude_from_sim no)
  (in_bom yes)
  (on_board yes)
  (dnp no)
  (fields_autoplaced yes)
  (property "Reference" "#PWR07" (at 63.5 55.88 0) (effects (font (size 1.27 1.27)) (hide yes)))
  (property "Value" "GND" (at 63.5 54.61 0) (effects (font (size 1.27 1.27))))
  (property "Footprint" "" (at 63.5 49.53 0) (effects (font (size 1.27 1.27)) (hide yes)))
  (property "Datasheet" "" (at 63.5 49.53 0) (effects (font (size 1.27 1.27)) (hide yes)))
  (property "Description" "Power symbol creates a global label with name \"GND\" , ground" (at 63.5 49.53 0) (effects (font (size 1.27 1.27)) (hide yes)))
  (pin "1"))
 (symbol
  (lib_id "power:GND")
  (at 63.5 90.17 0)
  (unit 1)
  (exclude_from_sim no)
  (in_bom yes)
  (on_board yes)
  (dnp no)
  (fields_autoplaced yes)
  (property "Reference" "#PWR05" (at 63.5 96.52 0) (effects (font (size 1.27 1.27)) (hide yes)))
  (property "Value" "GND" (at 63.5 95.25 0) (effects (font (size 1.27 1.27))))
  (property "Footprint" "" (at 63.5 90.17 0) (effects (font (size 1.27 1.27)) (hide yes)))
  (property "Datasheet" "" (at 63.5 90.17 0) (effects (font (size 1.27 1.27)) (hide yes)))
  (property "Description" "Power symbol creates a global label with name \"GND\" , ground" (at 63.5 90.17 0) (effects (font (size 1.27 1.27)) (hide yes)))
  (pin "1"))
 (symbol
  (lib_id "Regulator_Linear:MCP1700x-330xxTO")
  (at 127 121.92 0)
  (mirror x)
  (unit 1)
  (exclude_from_sim no)
  (in_bom yes)
  (on_board yes)
  (dnp no)
  (fields_autoplaced yes)
  (property "Reference" "U2" (at 127 115.57 0) (effects (font (size 1.27 1.27))))
  (property "Value" "MCP1700-3302E/TO" (at 127 118.11 0) (effects (font (size 1.27 1.27))))
  (property "Footprint" "Package_TO_SOT_THT:TO-92_Inline" (at 127 116.84 0) (effects (font (size 1.27 1.27)
    (italic yes)) (hide yes)))
  (property "Datasheet" "http://ww1.microchip.com/downloads/en/DeviceDoc/20001826D.pdf" (at 127 121.92 0) (effects (font (size 1.27 1.27)) (hide yes)))
  (property "Description" "250mA Low Quiscent Current LDO, 3.3V output, TO-92" (at 127 121.92 0) (effects (font (size 1.27 1.27)) (hide yes)))
  (pin "1")
  (pin "2")
  (pin "3"))
 (symbol
  (lib_id "Device:LED")
  (at 93.98 138.43 90)
  (unit 1)
  (exclude_from_sim no)
  (in_bom yes)
  (on_board yes)
  (dnp no)
  (fields_autoplaced yes)
  (property "Reference" "D1" (at 97.79 138.7474 90) (effects (font (size 1.27 1.27)) (justify right)))
  (property "Value" "LED" (at 97.79 141.2874 90) (effects (font (size 1.27 1.27)) (justify right)))
  (property "Footprint" "" (at 93.98 138.43 0) (effects (font (size 1.27 1.27)) (hide yes)))
  (property "Datasheet" "~" (at 93.98 138.43 0) (effects (font (size 1.27 1.27)) (hide yes)))
  (property "Description" "Light emitting diode" (at 93.98 138.43 0) (effects (font (size 1.27 1.27)) (hide yes)))
  (property "Sim.Pins" "1=K 2=A" (at 93.98 138.43 0) (effects (font (size 1.27 1.27)) (hide yes)))
  (pin "2")
  (pin "1"))
 (symbol
  (lib_id "Device:C")
  (at 107.95 139.7 0)
  (unit 1)
  (exclude_from_sim no)
  (in_bom yes)
  (on_board yes)
  (dnp no)
  (fields_autoplaced yes)
  (property "Reference" "C1" (at 111.76 138.4299 0) (effects (font (size 1.27 1.27)) (justify left)))
  (property "Value" "1 µF" (at 111.76 140.9699 0) (effects (font (size 1.27 1.27)) (justify left)))
  (property "Footprint" "" (at 108.9152 143.51 0) (effects (font (size 1.27 1.27)) (hide yes)))
  (property "Datasheet" "~" (at 107.95 139.7 0) (effects (font (size 1.27 1.27)) (hide yes)))
  (property "Description" "Unpolarized capacitor" (at 107.95 139.7 0) (effects (font (size 1.27 1.27)) (hide yes)))
  (pin "1")
  (pin "2"))
 (sheet_instances
  (path ""
   (page "1")))
 (embedded_fonts no))
